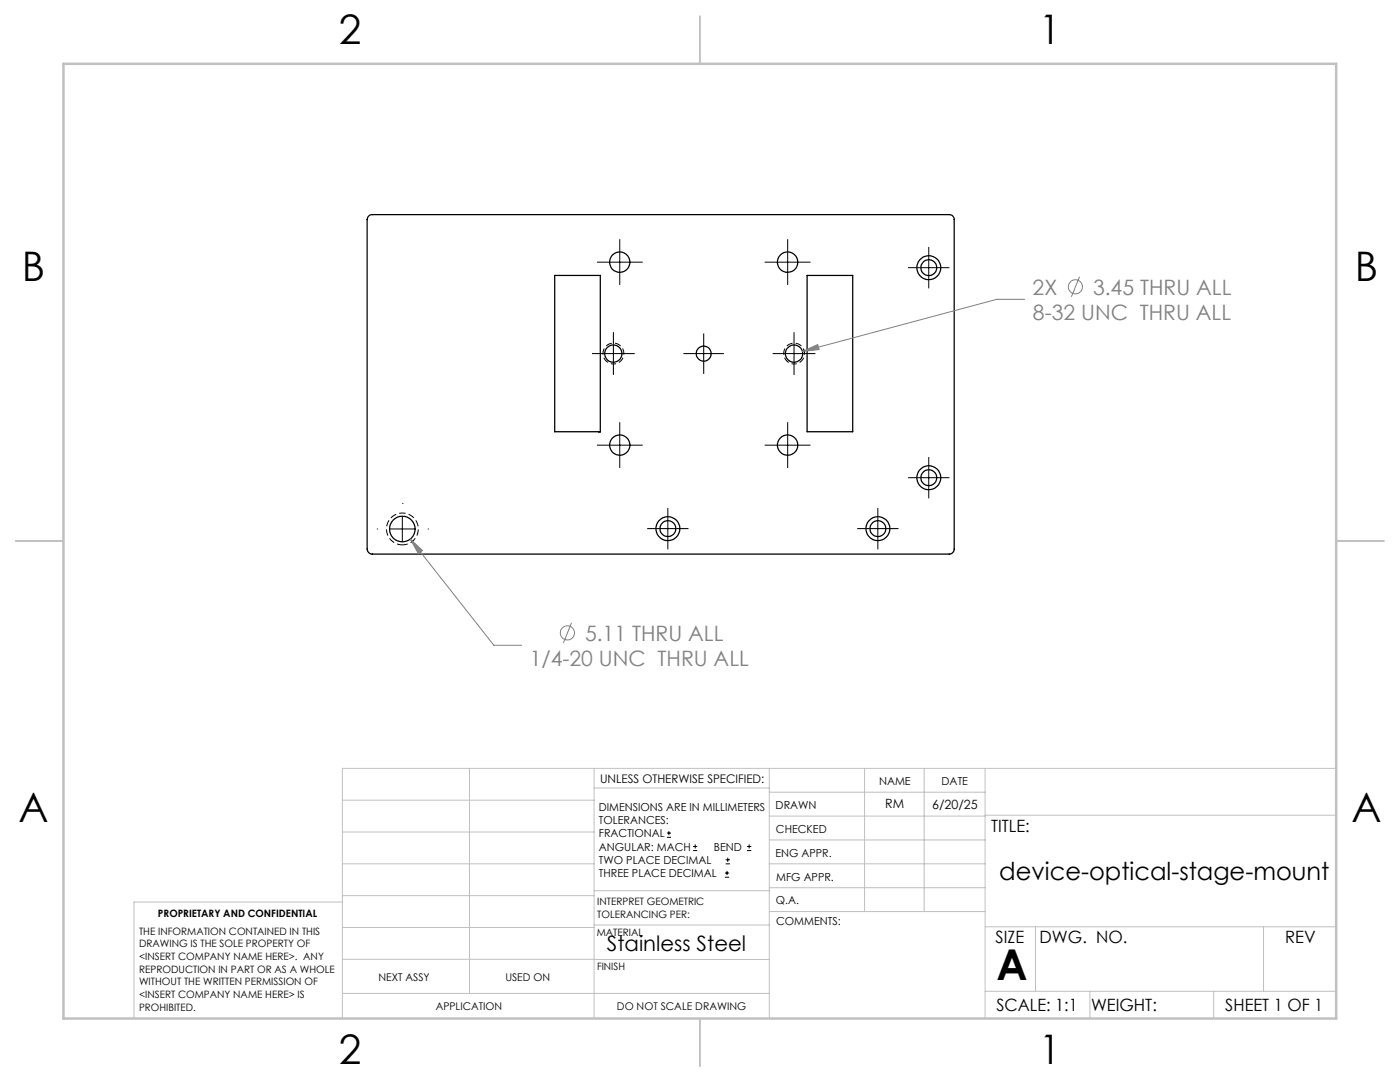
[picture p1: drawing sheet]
<svg xmlns="http://www.w3.org/2000/svg" width="279mm" height="216mm" viewBox="0 0 279 216" stroke-linecap="round" stroke-linejoin="round" font-family="sans-serif">
<g fill="none" stroke="#000" stroke-width=".25">
<path d="M73.7 43l.4-.2h115.3a.96 .96 0 0 1 1 1v65.8a.96 .96 0 0 1-1 1h-115.1a1.02 1.02 0 0 1-1-1v-65.8l.1-.5zM110.7 55h9.1v31.2l-9.1-.1zM161.1 55h9.1v31.1h-9.1zM119.5 86.1v.1"/>
<circle cx="123.7" cy="52.3" r="2.04"/>
<circle cx="157.2" cy="52.3" r="2.04"/>
<circle cx="185.3" cy="53.4" r="1.59"/>
<circle cx="185.4" cy="53.4" r="2.4"/>
<circle cx="122.4" cy="70.6" r="1.74"/>
<circle cx="140.4" cy="70.6" r="1.49"/>
<circle cx="158.5" cy="70.6" r="1.72"/>
<circle cx="123.7" cy="88.8" r="2.03"/>
<circle cx="157.2" cy="88.8" r="2.03"/>
<circle cx="185.3" cy="95.3" r="1.59"/>
<circle cx="185.4" cy="95.3" r="2.4"/>
<circle cx="80.3" cy="105.6" r="2.56"/>
<circle cx="133.3" cy="105.5" r="1.59"/>
<circle cx="133.3" cy="105.5" r="2.4"/>
<circle cx="175.2" cy="105.5" r="1.59"/>
<circle cx="175.2" cy="105.5" r="2.4"/>
</g>
<g fill="none" stroke="#808080" stroke-width=".2">
<path d="M204.5 59.7h-5.6l-38.8 10.4M215.4 55.2l-1.6 4M160.1 70.1l3.1-1.3 .3 .9zM81.9 107.6l2.4 2.3-.8 .6zM81.9 107.6l16.7 21.2h5.5M114.1 124.3l-1.7 4"/>
<circle cx="214.6" cy="57.2" r="1.41"/>
<circle cx="113.2" cy="126.3" r="1.42"/>
</g>
<g fill="none" stroke="#000" stroke-width=".2">
<path d="M119.1 52.3h9.2M123.7 47.7v9.2M152.6 52.3h9.1M157.2 47.7v9.2M181.2 53.4h8.3M185.3 49.3v8.2M118.1 70.6h8.6M122.4 66.3v8.5M136.4 70.6h8.1M140.4 66.5v8.1M154.2 70.6h8.5M158.5 66.3v8.5"/>
<path d="M119.1 88.8h9.2M123.7 84.2v9.2M152.6 88.8h9.1M157.2 84.2v9.2M181.2 95.3h8.3M185.3 91.2v8.2M75.2 105.6h.1M77.8 105.6h5M80.3 100.5h.1M80.3 103v5.1M80.3 110.6v.1M85.4 105.6h.1"/>
<path d="M129.2 105.5h8.2M133.3 101.4v8.2M171.1 105.5h8.2M175.2 101.4v8.2M133.1 167.1h.8M133.1 166.2h.8M133.5 165.8v.9M138.3 169.7h.8M138.3 168.9h.8M138.7 168.5v.8M144.7 175h.8M144.7 174.2h.8"/>
<path d="M144.8 172.4h.9M144.8 171.6h.9M145.1 173.8v.8M145.2 171.1v.9M149.1 169.7h.8M149.1 168.9h.8M149.5 168.5v.8"/>
</g>
<path d="M122.4 72.6a2.08 2.08 0 0 1-1.8-3 2.08 2.08 0 0 1 3.6-.2 2.08 2.08 0 0 1-1.6 3.2h-.2M158.5 72.6a2.08 2.08 0 0 1-1.8-3 2.08 2.08 0 0 1 3.5-.2 2.08 2.08 0 0 1-1.5 3.2h-.2" fill="none" stroke="#000" stroke-width=".2" stroke-dasharray="1.3 .6" stroke-dashoffset=".8" stroke-linecap="butt"/>
<path d="M80.3 108.7a3.2 3.2 0 0 1-2.8-4.7 3.2 3.2 0 0 1 5.5-.2 3.2 3.2 0 0 1-2.4 4.9h-.3" fill="none" stroke="#000" stroke-width=".2" stroke-dasharray="1.3 .6" stroke-dashoffset=".2" stroke-linecap="butt"/>
<g fill="none" stroke="#c0c0c0" stroke-width=".2">
<path d="M68.3 159.7h50.3M93.7 153.3v44.9M118.6 153.3v49.9M118.6 157.2h34.9M153.5 153.3v49.9M153.5 158.1h43.1M172.5 153.3v28.6M184.4 153.3v28.6M196.6 153.3v49.9M266.7 153.3h-198.4v49.9M68.3 178.7h50.3M68.3 172.4h50.3"/>
<path d="M68.3 166h50.3M68.3 180h-41.6v23.2M118.6 177.7h35M153.5 167.6h43.1M153.5 162.8h43.1M153.5 172.4h43.1M153.5 177.1h43.1M196.6 162.7h70.1M68.3 198.2h85.2M68.3 191.4l85.2 .1M68.3 185.1h50.3M118.6 184.6h35"/>
<path d="M153.6 181.9h43M196.6 197.8h70.1M196.6 184.9h70.1M206.7 184.9v12.9M217.5 197.8v5.4M242.2 197.8v5.4M252.2 184.9v12.9"/>
</g>
<path d="M139.7 3.2v9.5M3.1 107.9h9.6M266.7 107.9h9.5M139.7 203.2v9.6" fill="none" stroke="#c0c0c0" stroke-width=".25"/>
<path d="M12.7 12.7h254v190.5h-254z" fill="none" stroke="#c0c0c0" stroke-width=".5"/>
<path d="M160.1 70.1l3.4-.4-.3-.9zM81.9 107.6l1.6 2.9 .8-.6z" fill="#808080"/>
<text font-size="8.5" x="198.9" y="195.5">A</text>
<g font-size="8.1">
<text x="67.6" y="8.9">2</text>
<text x="207.3" y="8.9">1</text>
<text x="4.4" y="56.2">B</text>
<text x="270.4" y="56.2">B</text>
<text x="3.7" y="164.1">A</text>
<text x="269.7" y="164.1">A</text>
<text x="67.6" y="212.4">2</text>
<text x="207.3" y="212.4">1</text>
</g>
<text font-size="4.9" x="199.4" y="175.6">device-optical-stage-mount</text>
<g font-size="4.2" fill="#808080">
<text x="206.1" y="58.8">2X</text>
<text x="218.1" y="58.8">3.45 THRU ALL</text>
<text x="206.1" y="63.9">8-32 UNC THRU ALL</text>
<text x="116.8" y="127.8">5.11 THRU ALL</text>
<text x="105.7" y="132.9">1/4-20 UNC THRU ALL</text>
</g>
<text font-size="4.2" x="121.1" y="189.8">Stainless Steel</text>
<g font-size="3.4">
<text x="197.8" y="166">TITLE:</text>
<text x="198.7" y="188.1">SIZE</text>
<text x="207.5" y="188.1">DWG. NO.</text>
<text x="256.5" y="188.2">REV</text>
<text x="198.8" y="201.7">SCALE: 1:1</text>
<text x="217.7" y="201.8">WEIGHT:</text>
<text x="244.5" y="201.7">SHEET 1 OF 1</text>
</g>
<g font-size="2.5">
<text x="176.7" y="161.3">RM</text>
<text x="186" y="161.4">6/20/25</text>
</g>
<text font-size="2.4" x="119.8" y="156.2">UNLESS OTHERWISE SPECIFIED:</text>
<g font-size="2.2">
<text x="119.5" y="161.8">DIMENSIONS ARE IN MILLIMETERS</text>
<text x="154.8" y="161.4">DRAWN</text>
<text x="175.4" y="156.6">NAME</text>
<text x="187.9" y="156.7">DATE</text>
<text x="119.5" y="164.4">TOLERANCES:</text>
<text x="119.5" y="167.1">FRACTIONAL</text>
<text x="154.9" y="166.3">CHECKED</text>
<text x="119.5" y="169.7">ANGULAR: MACH</text>
<text x="119.5" y="172.4">TWO PLACE DECIMAL</text>
<text x="142.5" y="169.7">BEND</text>
<text x="154.8" y="170.9">ENG APPR.</text>
<text x="119.5" y="175">THREE PLACE DECIMAL</text>
<text x="154.9" y="175.7">MFG APPR.</text>
<text x="154.9" y="180.4">Q.A.</text>
<text x="154.9" y="184.6">COMMENTS:</text>
</g>
<g font-size="2.1">
<text x="75.5" y="195.7">NEXT ASSY</text>
<text x="100.9" y="195.7">USED ON</text>
<text x="86.9" y="201.5">APPLICATION</text>
<text x="123.1" y="201.6">DO NOT SCALE DRAWING</text>
</g>
<g font-size="2">
<text x="31.5" y="182.9">PROPRIETARY AND CONFIDENTIAL</text>
<text x="119.2" y="180.6">INTERPRET GEOMETRIC</text>
<text x="119.2" y="183.1">TOLERANCING PER:</text>
<text x="27.8" y="186.5">THE INFORMATION CONTAINED IN THIS</text>
<text x="27.8" y="189">DRAWING IS THE SOLE PROPERTY OF</text>
<text x="27.8" y="191.6">&lt;INSERT COMPANY NAME HERE&gt;. ANY</text>
<text x="119.1" y="186.7">MATERIAL</text>
<text x="27.8" y="194.1">REPRODUCTION IN PART OR AS A WHOLE</text>
<text x="27.8" y="196.6">WITHOUT THE WRITTEN PERMISSION OF</text>
<text x="119.1" y="193.5">FINISH</text>
<text x="27.8" y="199.1">&lt;INSERT COMPANY NAME HERE&gt; IS</text>
<text x="27.8" y="201.7">PROHIBITED.</text>
</g>
</svg>
